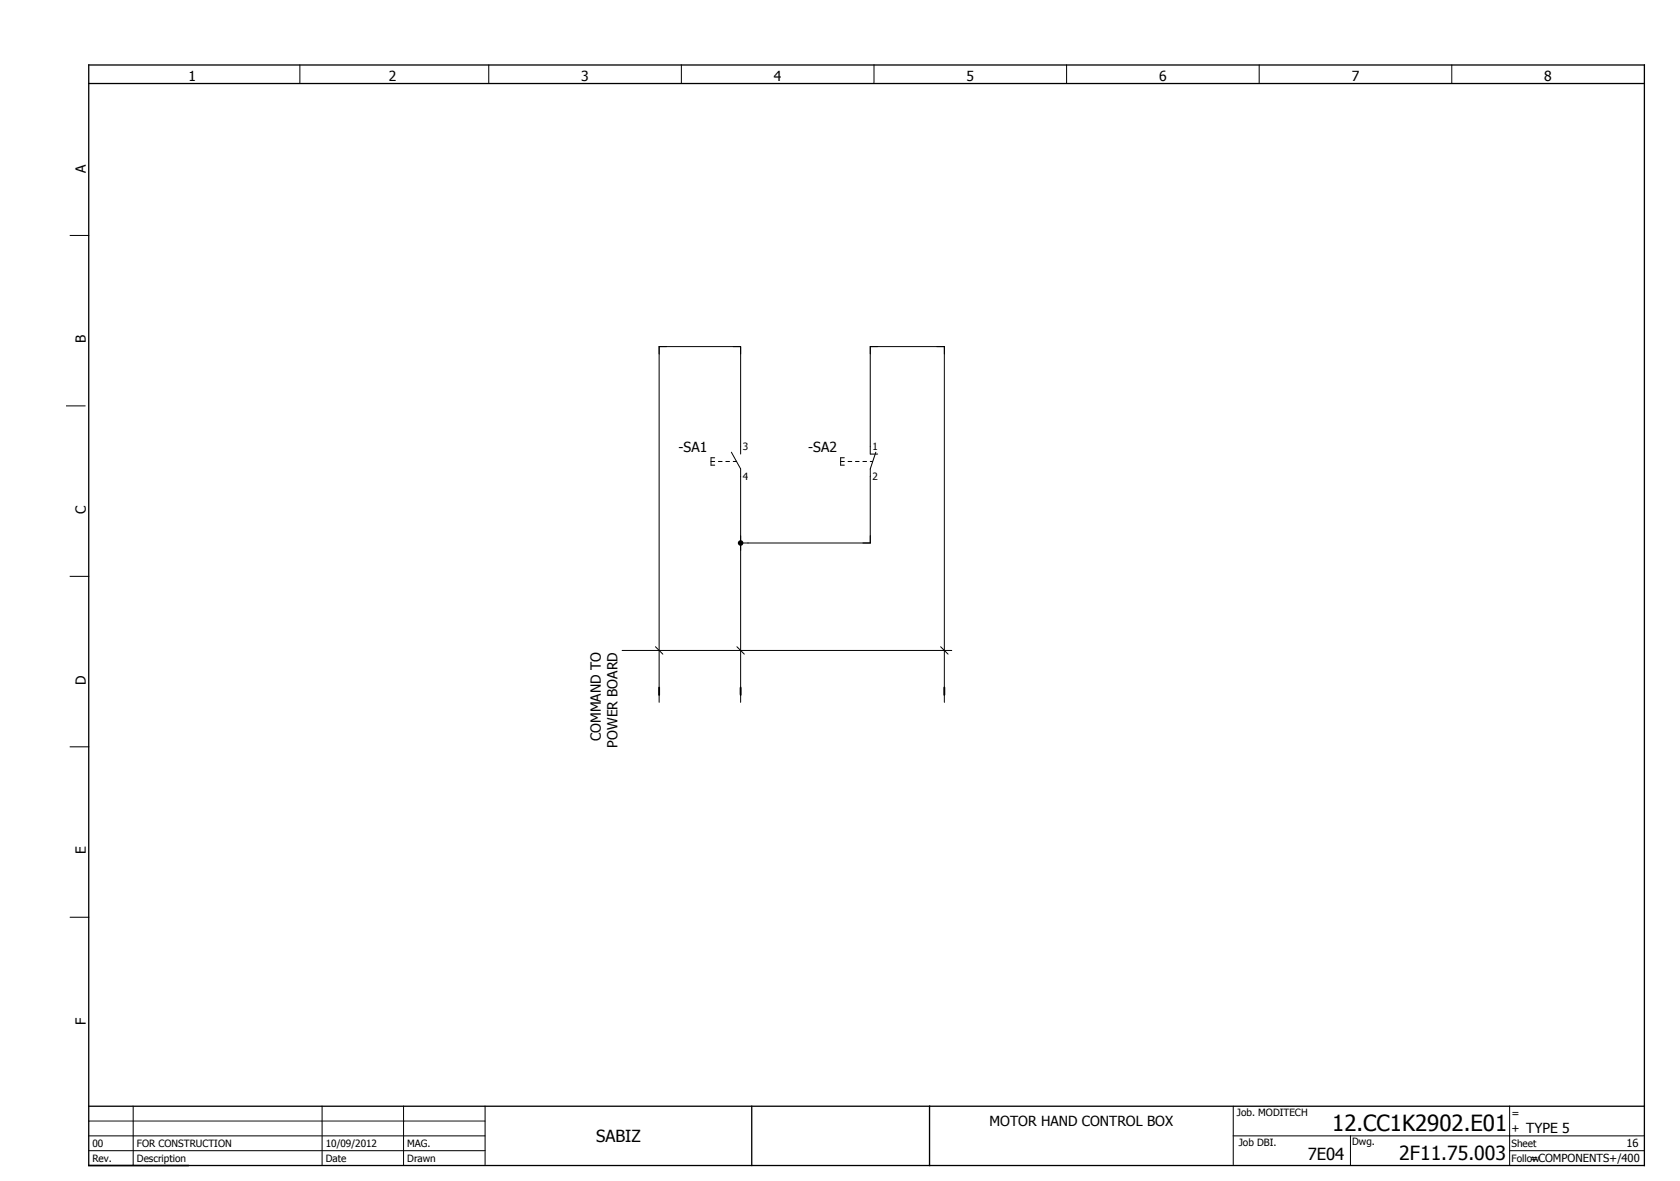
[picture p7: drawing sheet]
<svg xmlns="http://www.w3.org/2000/svg" width="434mm" height="305mm" viewBox="0 0 434 305" stroke-linecap="round" stroke-linejoin="round" font-family="sans-serif">
<g fill="none" stroke="#000" stroke-width=".26">
<path d="M77.5 16.8v4.8M126.3 16.8v4.8M176.1 16.8v4.8M225.9 16.8v4.8M275.7 16.8v4.8M325.5 16.8v4.8M375.3 16.8v4.8M18.2 60.8h4.7M17.2 104.9h4.8M183.8 119.2h.9M184.7 118.3h-.9v1.9h.9M185.7 119.2h1"/>
<path d="M187.6 119.2h1M189.1 116.8l2.4 4.4-.1 60.3M189.5 119.2h.9M191.4 117.3v-27.7h-21v91.9M217.3 119.2h1M218.3 118.3h-1v1.9h1M219.2 119.2h1M221.1 119.2h1M223 119.2h1M225 119.2h.6M226.4 116.8l-1.4 4.4v19.1h-33.6M226.9 117.3h-1.9v-27.7h19.1v91.9"/>
<path d="M18.2 148.9h4.7M160.8 168.1h85.2M169.4 167.1l1.9 1.9M190.5 167.1l1.9 1.9M243.1 167.1l2 1.9M18.2 193h4.7M18.2 237h4.7M22.9 289.7h102.5M22.9 293.5h102.5M22.9 297.3h102.5M34.4 285.8v15.4M83.3 285.8v15.4"/>
<path d="M104.3 285.8v15.4M125.4 285.8v15.4M240.3 285.8v15.4M318.8 285.8v15.4M318.8 293.5h106.3M349.1 293.5v7.7M390.2 285.8v15.4M390.2 297.3h34.9"/>
</g>
<path d="M22.9 16.8h402.2v284.4h-402.2zM22.9 21.6h402.2M22.9 285.8h402.2M194.3 285.8v15.4M240.3 285.8v15.4" fill="none" stroke="#000" stroke-width=".34"/>
<path d="M170.4 177.6v2M191.4 177.6v2M244.1 177.6v2" fill="none" stroke="#000" stroke-width=".48"/>
<circle cx="191.4" cy="140.3" r=".72" fill="#000"/>
<text font-size="5.7" x="344.4" y="292.1">12.CC1K2902.E01</text>
<text font-size="5" x="361.7" y="299.6">2F11.75.003</text>
<g font-size="4.3">
<text x="154.1" y="295">SABIZ</text>
<text x="338" y="299.8">7E04</text>
</g>
<g font-size="3.6">
<text x="48.8" y="20.9">1</text>
<text x="100.5" y="20.9">2</text>
<text x="150.3" y="20.9">3</text>
<text x="200" y="20.9">4</text>
<text x="249.8" y="20.9">5</text>
<text x="299.6" y="20.9">6</text>
<text x="349.4" y="20.9">7</text>
<text x="399.2" y="20.9">8</text>
<text x="22.2" y="44.7" transform="rotate(-90 22.2 44.7)">A</text>
<text x="22.2" y="88.7" transform="rotate(-90 22.2 88.7)">B</text>
<text x="175.4" y="116.7">-SA1</text>
<text x="208.9" y="116.7">-SA2</text>
<text x="22.2" y="132.8" transform="rotate(-90 22.2 132.8)">C</text>
<text x="22.2" y="176.9" transform="rotate(-90 22.2 176.9)">D</text>
<text x="155.3" y="191.5" transform="rotate(-90 155.3 191.5)">COMMAND TO</text>
<text x="159.6" y="193.1" transform="rotate(-90 159.6 193.1)">POWER BOARD</text>
<text x="22.2" y="220.8" transform="rotate(-90 22.2 220.8)">E</text>
<text x="22.2" y="264.7" transform="rotate(-90 22.2 264.7)">F</text>
<text x="255.8" y="291">MOTOR HAND CONTROL BOX</text>
<text x="394.5" y="292.9">TYPE 5</text>
</g>
<g font-size="2.9">
<text x="390.7" y="288.7">=</text>
<text x="390.7" y="292.5">+</text>
<text x="420.5" y="296.4">16</text>
<text x="395.6" y="300.3">=COMPONENTS+/400</text>
</g>
<g font-size="2.6">
<text x="192" y="116.2">3</text>
<text x="225.5" y="116.2">1</text>
<text x="192" y="124.1">4</text>
<text x="225.5" y="124.1">2</text>
<text x="319.7" y="288.5">Job. MODITECH</text>
<text x="23.9" y="296.4">00</text>
<text x="35.4" y="296.4">FOR CONSTRUCTION</text>
<text x="84.2" y="296.4">10/09/2012</text>
<text x="105.3" y="296.4">MAG.</text>
<text x="320.2" y="296.1">Job DBI.</text>
<text x="349.5" y="295.7">Dwg.</text>
<text x="390.7" y="296.4">Sheet</text>
<text x="23.9" y="300.2">Rev.</text>
<text x="35.4" y="300.2">Description</text>
<text x="84.2" y="300.2">Date</text>
<text x="105.3" y="300.2">Drawn</text>
<text x="390.7" y="300.2">Follow</text>
</g>
</svg>
